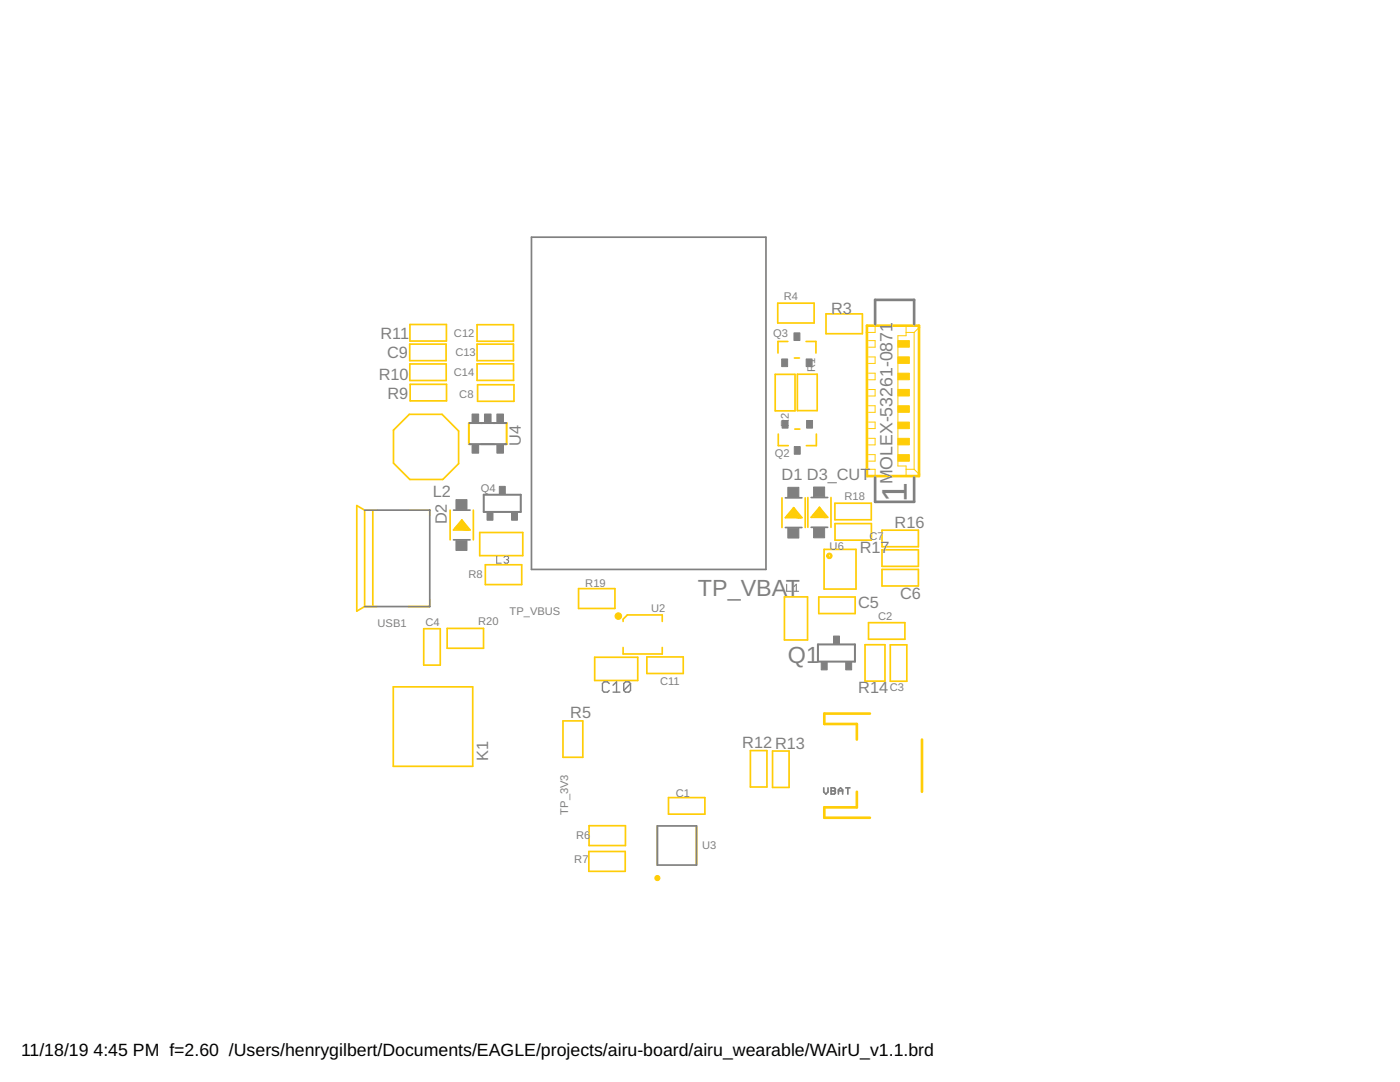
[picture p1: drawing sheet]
<svg xmlns="http://www.w3.org/2000/svg" width="279mm" height="216mm" viewBox="0 0 279 216" stroke-linecap="round" stroke-linejoin="round" font-family="sans-serif">
<g fill="none" stroke="#ffcd07" stroke-width=".34">
<path d="M81.8 68.7h7.2v3.3h-7.2zM81.8 72.6h7.2v3.3h-7.2zM81.8 64.7h7.3v3.4h-7.3zM81.9 76.7h7.2v3.3h-7.2zM95.2 68.7h7.3v3.3h-7.3zM95.2 64.8h7.3v3.3h-7.3zM95.2 72.6h7.3v3.3h-7.3zM95.3 76.8h7.3v3.3h-7.3zM154.7 74.7h4v7.3h-4zM155.2 60.5h7.3v4h-7.3zM157.2 68.1h-1.9v2.3M158.5 71.4h1"/>
<path d="M159.1 74.7h4v7.2h-4zM160.9 68.1h1.9v2.3M164.8 62.6h7.3v4h-7.3zM81.7 82.7h6.5l3.3 3.3v6.5l-3.1 3.2h-6.6l-3.3-3.3v-6.6zM155.3 86.6v2.3h2M156.1 99.3v6M158.6 85.6h1M160.7 99.3v6M161.2 99.3v5.9M162.9 86.6v2.3h-2M165.8 99.3v5.9M71.2 100.9l1.6 .9v19.2l-1.6 .9z"/>
<path d="M72.9 101.8h2.3M74.4 101.8v19.2M81.7 101.8h4.1v1M85.8 119.7v1.3h-4.3M89.8 101.8v5.9M91.8 105.1h.4M92.2 103.8l1.6 1.9h-3.3zM92.2 103.8l1.3 1.9-2.7-.3 1.4-1.3 .9 1.6-1.9-.3 1-1 .6 1h-1.3l.3-.3M92.2 104.8l.3 .6-.7-.3zM94.5 101.8v5.9M95.7 106.3h8.6v4.6h-8.6zM96.9 112.7h7.2v3.9h-7.2z"/>
<path d="M115.5 117.5h7.2v3.9h-7.2zM156.5 119.1h4.7v8.6h-4.7zM158.1 102.6h.3M158.4 101.3l1.6 2h-3.3zM158.4 101.3l1.3 2-2.6-.3 1.3-1.4 1 1.7-2-.3 1-1 .6 1h-1.3l.4-.4M158.4 102.3l.3 .7-.6-.4zM163.4 119.1h7.3v3.3h-7.3zM163.5 101.2l1.7 2h-3.3zM163.5 101.2l1.3 2-2.6-.3 1.3-1.3 1 1.6-2-.3 1-1 .7 1h-1.3l.6-.7 .4 .7-.7-.3h.3M164.5 109.6h6.3v7.9h-6.3zM166.6 100.4h7.3v3.3h-7.3zM166.6 104.5h7.3v3.3h-7.3z"/>
<path d="M176 105.8h7.3v3.3h-7.3zM176 109.7h7.3v3.3h-7.3zM176 113.6h7.3v3.3h-7.3zM72.9 121h2.3M78.5 137.1h15.8v15.8h-15.8zM84.6 125.5h3.3v7.2h-3.3zM89.2 125.4h7.3v3.9h-7.3zM118.7 131.1h8.6v4.7h-8.6zM124.4 129.2v1.3h7.8v-1.3M124.4 123.5l.8-.8h7v1.3M124.4 123.6v.4M129.1 131.1h7.3v3.3h-7.3z"/>
<path d="M172.6 128.7h4v7.2h-4zM173.3 124.2h7.3v3.4h-7.3zM177.7 128.7h3.3v7.2h-3.3zM112.4 143.8h3.9v7.3h-3.9zM133.4 159.2h7.3v3.3h-7.3zM149.8 149.8h3.3v7.2h-3.3zM154.2 149.9h3.3v7.2h-3.3zM117.5 169.9h7.3v4h-7.3zM117.6 164.8h7.2v3.9h-7.2zM131.2 164.8v7.8M139 164.8v7.8"/>
</g>
<g fill="#ffcd07" stroke="#ffcd07" stroke-width=".2">
<path d="M165.2 110.5a.55 .55 0 0 1 .8 .2 .55 .55 0 0 1-.4 .8 .55 .55 0 0 1-.6-.6h.3a.23 .23 0 0 1 .3-.2 .23 .23 0 0 1 .1 .4 .23 .23 0 0 1-.4-.1l-.3-.1z" fill-rule="evenodd"/>
<circle cx="131.2" cy="175.2" r=".52"/>
<circle cx="123.4" cy="122.9" r=".66"/>
</g>
<path d="M173 65h10.4v30h-10.4zM171 158v3.1h-6.5v2.1h9.1M173.6 142.4h-9.1v2.1h6.5v3.1M184 147.6v10.4" fill="none" stroke="#ffcd07" stroke-width=".53"/>
<g fill="none" stroke="#ffcd07" stroke-width=".2">
<path d="M173.3 68h1.3v1.3h-1.3M173.3 71.2h1.3v1.3h-1.3M173.3 74.5h1.3v1.3h-1.3M173.3 77.7h1.3v1.3h-1.3M174.6 65v1.3h-1.6M180.8 65v2h-1.6v26h1.6v1.9M180.8 66.3h1.6M182.4 66.3v27.3M183.4 65.4l-1 .9M173 93.6h1.6v1.3M173.3 81h1.3v1.3h-1.3M173.3 84.2h1.3v1.3h-1.3"/>
<path d="M173.3 87.5h1.3v1.3h-1.3M173.3 90.7h1.3v1.3h-1.3M180.8 93.6h1.6M182.4 93.6l1 1"/>
</g>
<g fill="#ffcd07" stroke="#ffcd07" stroke-width=".2">
<path d="M179.2 68h2.3v1.3h-2.3z"/>
<path d="M179.2 71.2h2.3v1.3h-2.3z"/>
<path d="M179.2 74.5h2.3v1.3h-2.3z"/>
<path d="M179.2 77.7h2.3v1.3h-2.3z"/>
<path d="M179.2 81h2.3v1.3h-2.3z"/>
<path d="M179.2 84.2h2.3v1.3h-2.3z"/>
<path d="M179.2 87.5h2.3v1.3h-2.3z"/>
<path d="M179.2 90.7h2.3v1.3h-2.3z"/>
</g>
<path d="M93.9 84.4h-.3v4.2h.3M96 88.6h2.7M96 84.4h.2M98.5 84.4h.2M100.8 84.4h.3v4.2h-.3" fill="none" stroke="#ffcd07" stroke-width=".4"/>
<g fill="none" stroke="#808080" stroke-width=".34">
<path d="M106.1 47.3h46.8v66.3h-46.8zM156.7 99.3h3.3M161.9 99.3h3.3M72.8 101.8h13v19.2h-13M90.5 101.8h3.3M90.5 107.7h3.3M156.7 105.3h3.3M161.9 105.2h3.3M164.4 157.2v.8l.4 .5 .4-.5v-.8M165.9 157.2h.6l.2 .2-.2 .4 .2 .4-.2 .3h-.6zM165.9 157.8h.6M167.3 157.8h.9"/>
<path d="M167.3 158.5v-.9l.4-.4 .5 .4v.9M168.8 157.2h.8M169.2 157.2v1.3M131.2 164.8h7.8v7.8h-7.8z"/>
</g>
<g fill="#808080" stroke="#808080" stroke-width=".2">
<path d="M158.5 89.1h1.2v1.5h-1.2z"/>
<path d="M156.1 83.9h1.2v1.5h-1.2z"/>
<path d="M161 83.9h1.2v1.5h-1.2z"/>
<path d="M158.5 66.4h1.1v1.5h-1.1z"/>
<path d="M160.9 71.6h1.2v1.6h-1.2z"/>
<path d="M156 71.6h1.2v1.6h-1.2z"/>
<path d="M99.7 97h1.1v1.6h-1.1z"/>
<path d="M102.1 102.3h1.2v1.5h-1.2z"/>
<path d="M97.2 102.3h1.2v1.5h-1.2z"/>
<path d="M99.2 82.6h1.3v1.7h-1.3z"/>
<path d="M96.7 82.6h1.3v1.7h-1.3z"/>
<path d="M94.2 82.6h1.3v1.7h-1.3z"/>
<path d="M94.2 88.7h1.3v1.7h-1.3z"/>
<path d="M99.2 88.7h1.3v1.7h-1.3z"/>
<path d="M157.2 97.2h2.2v2h-2.2z"/>
<path d="M157.2 105.4h2.2v2h-2.2z"/>
<path d="M91 99.7h2.2v1.9h-2.2z"/>
<path d="M91 107.9h2.2v1.9h-2.2z"/>
<path d="M166.3 126.9h1.2v1.5h-1.2z"/>
<path d="M168.8 132.1h1.2v1.6h-1.2z"/>
<path d="M163.9 132.1h1.2v1.6h-1.2z"/>
<path d="M162.4 97.2h2.2v1.9h-2.2z"/>
<path d="M162.4 105.4h2.2v1.9h-2.2z"/>
</g>
<path d="M93.6 84.4h7.4M93.6 88.6h7.4M96.5 98.7h7.4v3.5h-7.4zM163.2 128.6h7.4v3.4h-7.4z" fill="none" stroke="#808080" stroke-width=".4"/>
<path d="M174.6 64.7v-4.9h7.8v4.9M174.6 95.3v4.8h7.8v-4.8" fill="none" stroke="#808080" stroke-width=".53"/>
<path d="M99.1 111v1.4h.9M100.6 111.2l.2-.2h.5l.2 .2v.2l-.2 .3M101 111.7h.3M101.3 111.7l.2 .2v.2l-.2 .3h-.5l-.2-.3M157 116.6v1.4h.9M158.5 118h.9M158.5 117.1l.4-.5v1.4" fill="none" stroke="#808080" stroke-width=".21"/>
<path d="M121.6 136.4l-.4-.3h-.6l-.4 .3v1.4l.4 .3h.6l.4-.3M122.3 138.1h1.4M122.3 136.7l.7-.6v2M125.8 136.4l-.3-.3h-.7l-.3 .3v1.4M125.8 136.4v1.4l-.3 .3h-.7l-.3-.3M125.8 136.4l-1.3 1.4" fill="none" stroke="#808080" stroke-width=".28"/>
<text font-size="7.1" fill="#808080" x="181" y="100.2" transform="rotate(-90 181 100.2)">1</text>
<g font-size="4.7" fill="#808080">
<text x="139.3" y="119">TP_VBAT</text>
<text x="157.2" y="132.3">Q1</text>
</g>
<text font-size="3.5" fill="#808080" x="178.1" y="96.7" transform="rotate(-90 178.1 96.7)">MOLEX-53261-0871</text>
<g font-size="3.5">
<text x="4.2" y="210.7">11/18/19</text>
<text x="18.7" y="210.7">4:45 PM f=2.60 /Users/henrygilbert/Documents/EAGLE/projects/airu-board/airu_wearable/WAirU_v1.1.brd</text>
</g>
<g font-size="3.3" fill="#808080">
<text x="165.9" y="62.6">R3</text>
<text x="75.9" y="67.6">R11</text>
<text x="77.3" y="71.4">C9</text>
<text x="75.6" y="75.9">R10</text>
<text x="77.3" y="79.7">R9</text>
<text x="104" y="89" transform="rotate(-90 104 89)">U4</text>
<text x="156" y="95.7">D1 D3_CUT</text>
<text x="86.4" y="99.1">L2</text>
<text x="89.1" y="104.6" transform="rotate(-90 89.1 104.6)">D2</text>
<text x="178.5" y="105.3">R16</text>
<text x="171.6" y="110.4">R17</text>
<text x="179.6" y="119.4">C6</text>
<text x="171.3" y="121.4">C5</text>
<text x="113.8" y="143.3">R5</text>
<text x="171.3" y="138.4">R14</text>
<text x="148.1" y="149.3">R12 R13</text>
<text x="97.4" y="151.8" transform="rotate(-90 97.4 151.8)">K1</text>
</g>
<g font-size="2.2" fill="#808080">
<text x="156.4" y="59.8">R4</text>
<text x="90.6" y="67.2">C12</text>
<text x="90.9" y="71.1">C13</text>
<text x="154.3" y="67.2">Q3</text>
<text x="90.6" y="75">C14</text>
<text x="162.7" y="74.2" transform="rotate(-90 162.7 74.2)">R1</text>
<text x="91.7" y="79.4">C8</text>
<text x="157.4" y="85.1" transform="rotate(-90 157.4 85.1)">R2</text>
<text x="154.6" y="91.2">Q2</text>
<text x="95.9" y="98.1">Q4</text>
<text x="168.5" y="99.8">R18</text>
<text x="173.5" y="107.8">C7</text>
<text x="165.6" y="109.7">U6</text>
<text x="93.5" y="115.3">R8</text>
<text x="116.8" y="117.1">R19</text>
<text x="75.4" y="125">USB1</text>
<text x="84.9" y="124.8">C4</text>
<text x="95.4" y="124.7">R20</text>
<text x="101.7" y="122.8">TP_VBUS</text>
<text x="129.9" y="122.2">U2</text>
<text x="175.3" y="123.7">C2</text>
<text x="131.7" y="136.6">C11</text>
<text x="177.6" y="137.9">C3</text>
<text x="134.9" y="159">C1</text>
<text x="113.4" y="162.5" transform="rotate(-90 113.4 162.5)">TP_3V3</text>
<text x="115" y="167.3">R6</text>
<text x="114.6" y="172.3">R7</text>
<text x="140.1" y="169.4">U3</text>
</g>
</svg>
